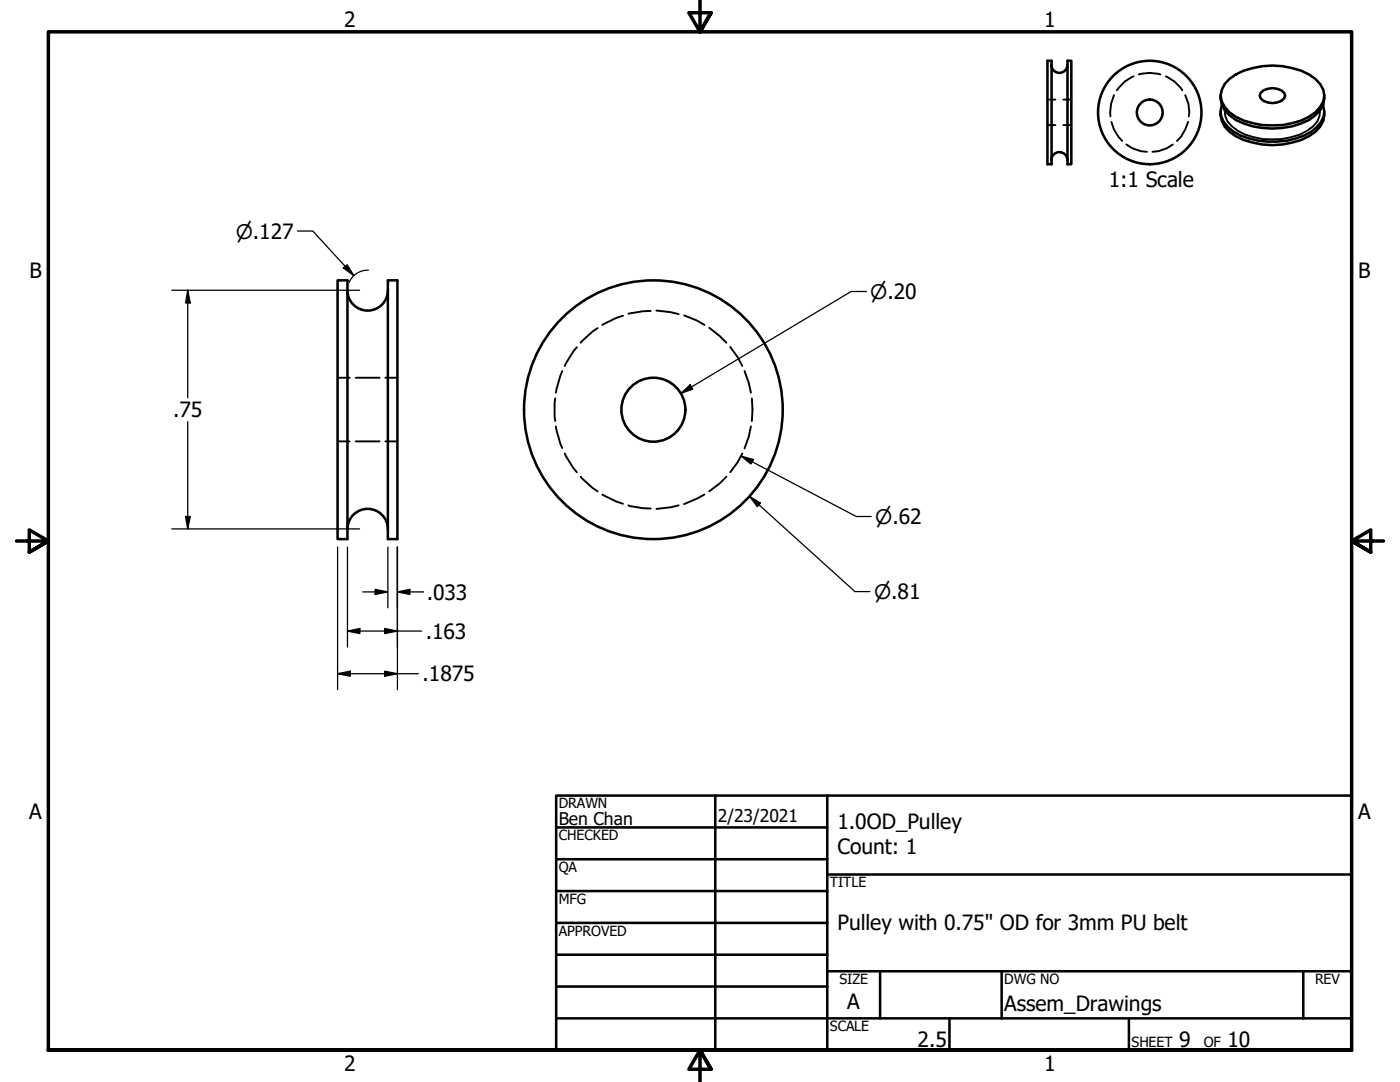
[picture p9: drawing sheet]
<svg xmlns="http://www.w3.org/2000/svg" width="279mm" height="216mm" viewBox="0 0 279 216" stroke-linecap="round" stroke-linejoin="round" font-family="sans-serif">
<!-- layer: Hidden (ANSI) -->
<g fill="none" stroke="#000" stroke-width=".38">
<path d="M209 19.9h1.6M212.2 19.9h1.6M222.3 19l-.6 1.7-.1 1.7v.8M226.3 15.2a6.9 6.9 0 0 0-3.4 2.8M227.3 14.9a7.5 7.5 0 0 1 4.3 0M232.7 15.2a7.2 7.2 0 0 1 3.3 2.8M236.5 19l.7 1.7 .2 1.7-.2 .8M209 25h1.6M212.2 25h1.6M221.8 24.3l.5 1.5 1 1.6 .7 .7M224.8 28.8l1.2 .8 1.6 .6 1.3 .1M234.1 28.8l-1.2 .8-1.7 .6-1.2 .1"/>
<path d="M237.1 24.3l-.6 1.5-.9 1.6-.7 .7M67.4 75.4h2.4M71 75.4h4.8M76.9 75.4h2.4M110.8 79.5l-.1 .9 .1 3.6M112.2 74l-1.3 4.4M115.1 69.3l-.7 .8-1.7 2.9M119.3 65.5l-1.1 .7-2.3 2.2M124.3 63l-1.3 .4-2.8 1.4M129.9 62l-1.6 .1-2.9 .5M131 62l2.9 .3 1.5 .4M136.5 62.9l2.6 1 1.5 .9"/>
<path d="M141.5 65.4l2.1 1.7 1.4 1.3M145.7 69.2l1.5 2 .9 1.8M148.6 74l.8 2.3 .5 2.1M150.1 79.5l.1 2.2-.1 2.3M67.4 88.1h2.4M71 88.1h4.8M76.9 88.1h2.4M110.9 85.1l.9 3.4 .4 .9M112.7 90.5l1.7 2.9 .7 .8M115.9 95.1l2.3 2.2 1.1 .7M120.2 98.7l2.8 1.4 1.3 .4M140.6 98.7l-1.5 .8-2.6 1.1"/>
<path d="M145 95.1l-1.4 1.4-2.1 1.5M148.1 90.5l-.9 1.8-1.5 1.9M149.9 85.1l-.5 2.1-.8 2.3M125.4 100.8l2.9 .6 1.6 .1M135.4 100.8l-1.5 .4-2.9 .3"/>
</g>
<!-- layer: Visible (ANSI) -->
<g fill="none" stroke="#000" stroke-width=".51">
<path d="M209 12.1h.9v20.7h-.9zM209.8 12.9a1.62 1.62 0 0 0 1.6 1.6 1.62 1.62 0 0 0 1.6-1.6M213 12.1h.8v20.7h-.8zM243.6 19a4.6 4.6 0 0 0 1.8 4 13.2 13.2 0 0 0 8.5 2.7 15.3 15.3 0 0 0 7.3-1.8 5.5 5.5 0 0 0 3.1-4.2v-.7M245.4 15.7a15 15 0 0 1 12.5-2.1 8.6 8.6 0 0 1 6.2 4.3l.2 1.1a5.5 5.5 0 0 1-3.1 4.3 16.4 16.4 0 0 1-14.6 0 5.5 5.5 0 0 1-3-4.3l.2-1.1 .6-1.1zM251.6 18.5a3.4 3.4 0 0 1 4.7 0l.2 .5a2.27 2.27 0 0 1-2.6 1.6 2.27 2.27 0 0 1-2.5-1.6zM209.8 32a1.62 1.62 0 0 1 1.6-1.6 1.62 1.62 0 0 1 1.6 1.6M243.6 22.4a5.1 5.1 0 0 0 3 4.8 15.9 15.9 0 0 0 14.6 0 5.2 5.2 0 0 0 3.1-4.8M243.8 21a3.8 3.8 0 0 0 1.2 4.3 11.6 11.6 0 0 0 8 3 14.9 14.9 0 0 0 8.7-2 5.1 5.1 0 0 0 2.6-4.1l-.3-1.2M67.4 55.9h1.9v51.7h-1.9zM69.3 57.9a4 4 0 0 0 4.1 4.1 4 4 0 0 0 4-4.1M77.4 55.9h1.9v51.7h-1.9z"/>
<path d="M69.3 105.6a4 4 0 0 1 4.1-4.1 4 4 0 0 1 4 4.1"/>
<circle cx="229.5" cy="22.4" r="2.57"/>
<circle cx="229.5" cy="22.4" r="10.3"/>
<circle cx="130.4" cy="81.8" r="6.4"/>
<circle cx="130.4" cy="81.8" r="25.8"/>
</g>
<!-- layer: Visible Narrow (ANSI) -->
<path d="M244.4 22l.1 1.2 .5 1.1a8.7 8.7 0 0 0 5.2 3.1 14.3 14.3 0 0 0 10.7-1.3 4.4 4.4 0 0 0 2.6-4.1" fill="none" stroke="#000" stroke-width=".38"/>
<!-- layer: Border (ANSI) -->
<path d="M139.7 0v6.3l-2.2-3.8h4.4l-2.2 3.8 2.2-3.8M3.3 107.9h6.4l-3.9-2.2v4.5l3.9-2.3-3.9 2.3M276.1 107.9h-6.4l3.9-2.2v4.5l-3.9-2.3 3.9 2.3M9.7 209.5v-203.2h260v203.2h-260h260M141.9 213.4l-2.2-3.9 2.2 3.9h-4.4l2.2-3.9v6.4" fill="none" stroke="#000" stroke-width=".7"/>
<!-- layer: Title (ANSI) -->
<g fill="none" stroke="#000" stroke-width=".51">
<path d="M111 158.8h158.7v50.7h-158.7zM142.7 158.8v50.7M165.1 158.8v50.7M111 165.1h54.1M111 171.4h54.1M111 177.8h54.1M165.1 174.5h104.6M111 184.1h54.1M111 190.5h54.1M111 196.8h54.1M165.1 193.8h104.6M175.6 193.8v9.4"/>
<path d="M199.9 193.8v9.4M260.1 193.8v9.4M111 203.2h158.7M189.5 203.2v6.3M225.3 203.2v6.3"/>
</g>
<!-- layer: Dimension (ANSI) -->
<g fill="none" stroke="#000" stroke-width=".25">
<path d="M34.3 57.9h37.5M37.5 57.9l.5 2.6h-1zM37.5 57.9v21.5M59.4 46.1h3l8.2 8.9M68.5 53.5l.8-.7 1.3 2.2zM73.5 53.9a4 4 0 0 0-3.8 2.5M172.9 58.2h-3l-34 20.3M135.9 78.5l1.8-1.7 .5 .9zM37.5 84.1v21.4M147.9 91l2.5 .7-.5 .9zM147.9 91l23 12.1h3M149.6 99.1l2.2 1.3-.7 .7z"/>
<path d="M149.6 99.1l21 18.9h3M34.3 105.5h37.5M37 103.1h1l-.5 2.4zM67.4 109.2v28.4M69.3 109.2v19.9M72.4 118.1h5M74.9 117.6l2.5 .5-2.5 .5zM77.4 109.2v12.1M79.3 118.1l2.5-.5v1zM79.3 118.1h5M79.3 109.2v28.4M84.3 118.1h.1"/>
<path d="M67.4 134.4l2.5-.5v1zM67.4 134.4h16.1M69.3 125.9l2.5-.5v1zM69.3 125.9h14.8M76.8 125.4l2.5 .5-2.5 .5zM76.8 133.9l2.5 .5-2.5 .5z"/>
</g>
<g fill="#000">
<path d="M68.5 53.5l.8-.7 1.3 2.2z" fill-rule="evenodd"/>
<path d="M37.5 57.9l.5 2.6h-1z" fill-rule="evenodd"/>
<path d="M135.9 78.5l1.8-1.7 .5 .9z" fill-rule="evenodd"/>
<path d="M147.9 91l2.5 .7-.5 .9z" fill-rule="evenodd"/>
<path d="M37 103.1h1l-.5 2.4z" fill-rule="evenodd"/>
<path d="M74.9 117.6l2.5 .5-2.5 .5z" fill-rule="evenodd"/>
<path d="M79.3 118.1l2.5-.5v1z" fill-rule="evenodd"/>
<path d="M149.6 99.1l2.2 1.3-.7 .7z" fill-rule="evenodd"/>
<path d="M67.4 134.4l2.5-.5v1z" fill-rule="evenodd"/>
<path d="M69.3 125.9l2.5-.5v1z" fill-rule="evenodd"/>
<path d="M76.8 125.4l2.5 .5-2.5 .5z" fill-rule="evenodd"/>
<path d="M76.8 133.9l2.5 .5-2.5 .5z" fill-rule="evenodd"/>
</g>
<g font-size="4.2">
<text x="68.7" y="5.3">2</text>
<text x="208.4" y="5.3">1</text>
<text x="221.3" y="37.4">1:1 Scale</text>
<text x="5.9" y="55.5">B</text>
<text x="271.1" y="55.5">B</text>
<text x="34.5" y="83.2">.75</text>
<text x="85.2" y="119.6">.033</text>
<text x="85" y="127.4">.163</text>
<text x="84.3" y="136">.1875</text>
<text x="5.8" y="163.4">A</text>
<text x="167.1" y="165.5">1.0OD_Pulley</text>
<text x="271" y="163.4">A</text>
<text x="167.1" y="170.5">Count: 1</text>
<text x="167.1" y="185.5">Pulley with 0.75&quot; OD for 3mm PU belt</text>
<text x="169.1" y="201.3">A</text>
<text x="200.4" y="201.8">Assem_Drawings</text>
<text x="183.1" y="209">2.5</text>
<text x="235.3" y="209">9</text>
<text x="245" y="209">10</text>
<text x="68.7" y="213.6">2</text>
<text x="208.4" y="213.6">1</text>
</g>
<g font-size="4">
<text x="47.1" y="47.6">⌀.127</text>
<text x="173.7" y="59.6">⌀.20</text>
<text x="174.7" y="104.5">⌀.62</text>
<text x="174.4" y="119.5">⌀.81</text>
</g>
<g font-size="3.5">
<text x="111.5" y="164.5">Ben Chan</text>
<text x="143.3" y="164">2/23/2021</text>
</g>
<g font-size="2.8">
<text x="111.5" y="161.3">DRAWN</text>
<text x="111.5" y="167.7">CHECKED</text>
<text x="111.5" y="174.1">QA</text>
<text x="165.6" y="177">TITLE</text>
<text x="111.5" y="180.4">MFG</text>
<text x="111.5" y="186.8">APPROVED</text>
<text x="167.5" y="196.4">SIZE</text>
<text x="200.4" y="196.4">DWG NO</text>
<text x="262.4" y="196.3">REV</text>
<text x="165.6" y="205.8">SCALE</text>
<text x="225.8" y="209">SHEET</text>
<text x="240.2" y="209">OF</text>
</g>
</svg>
